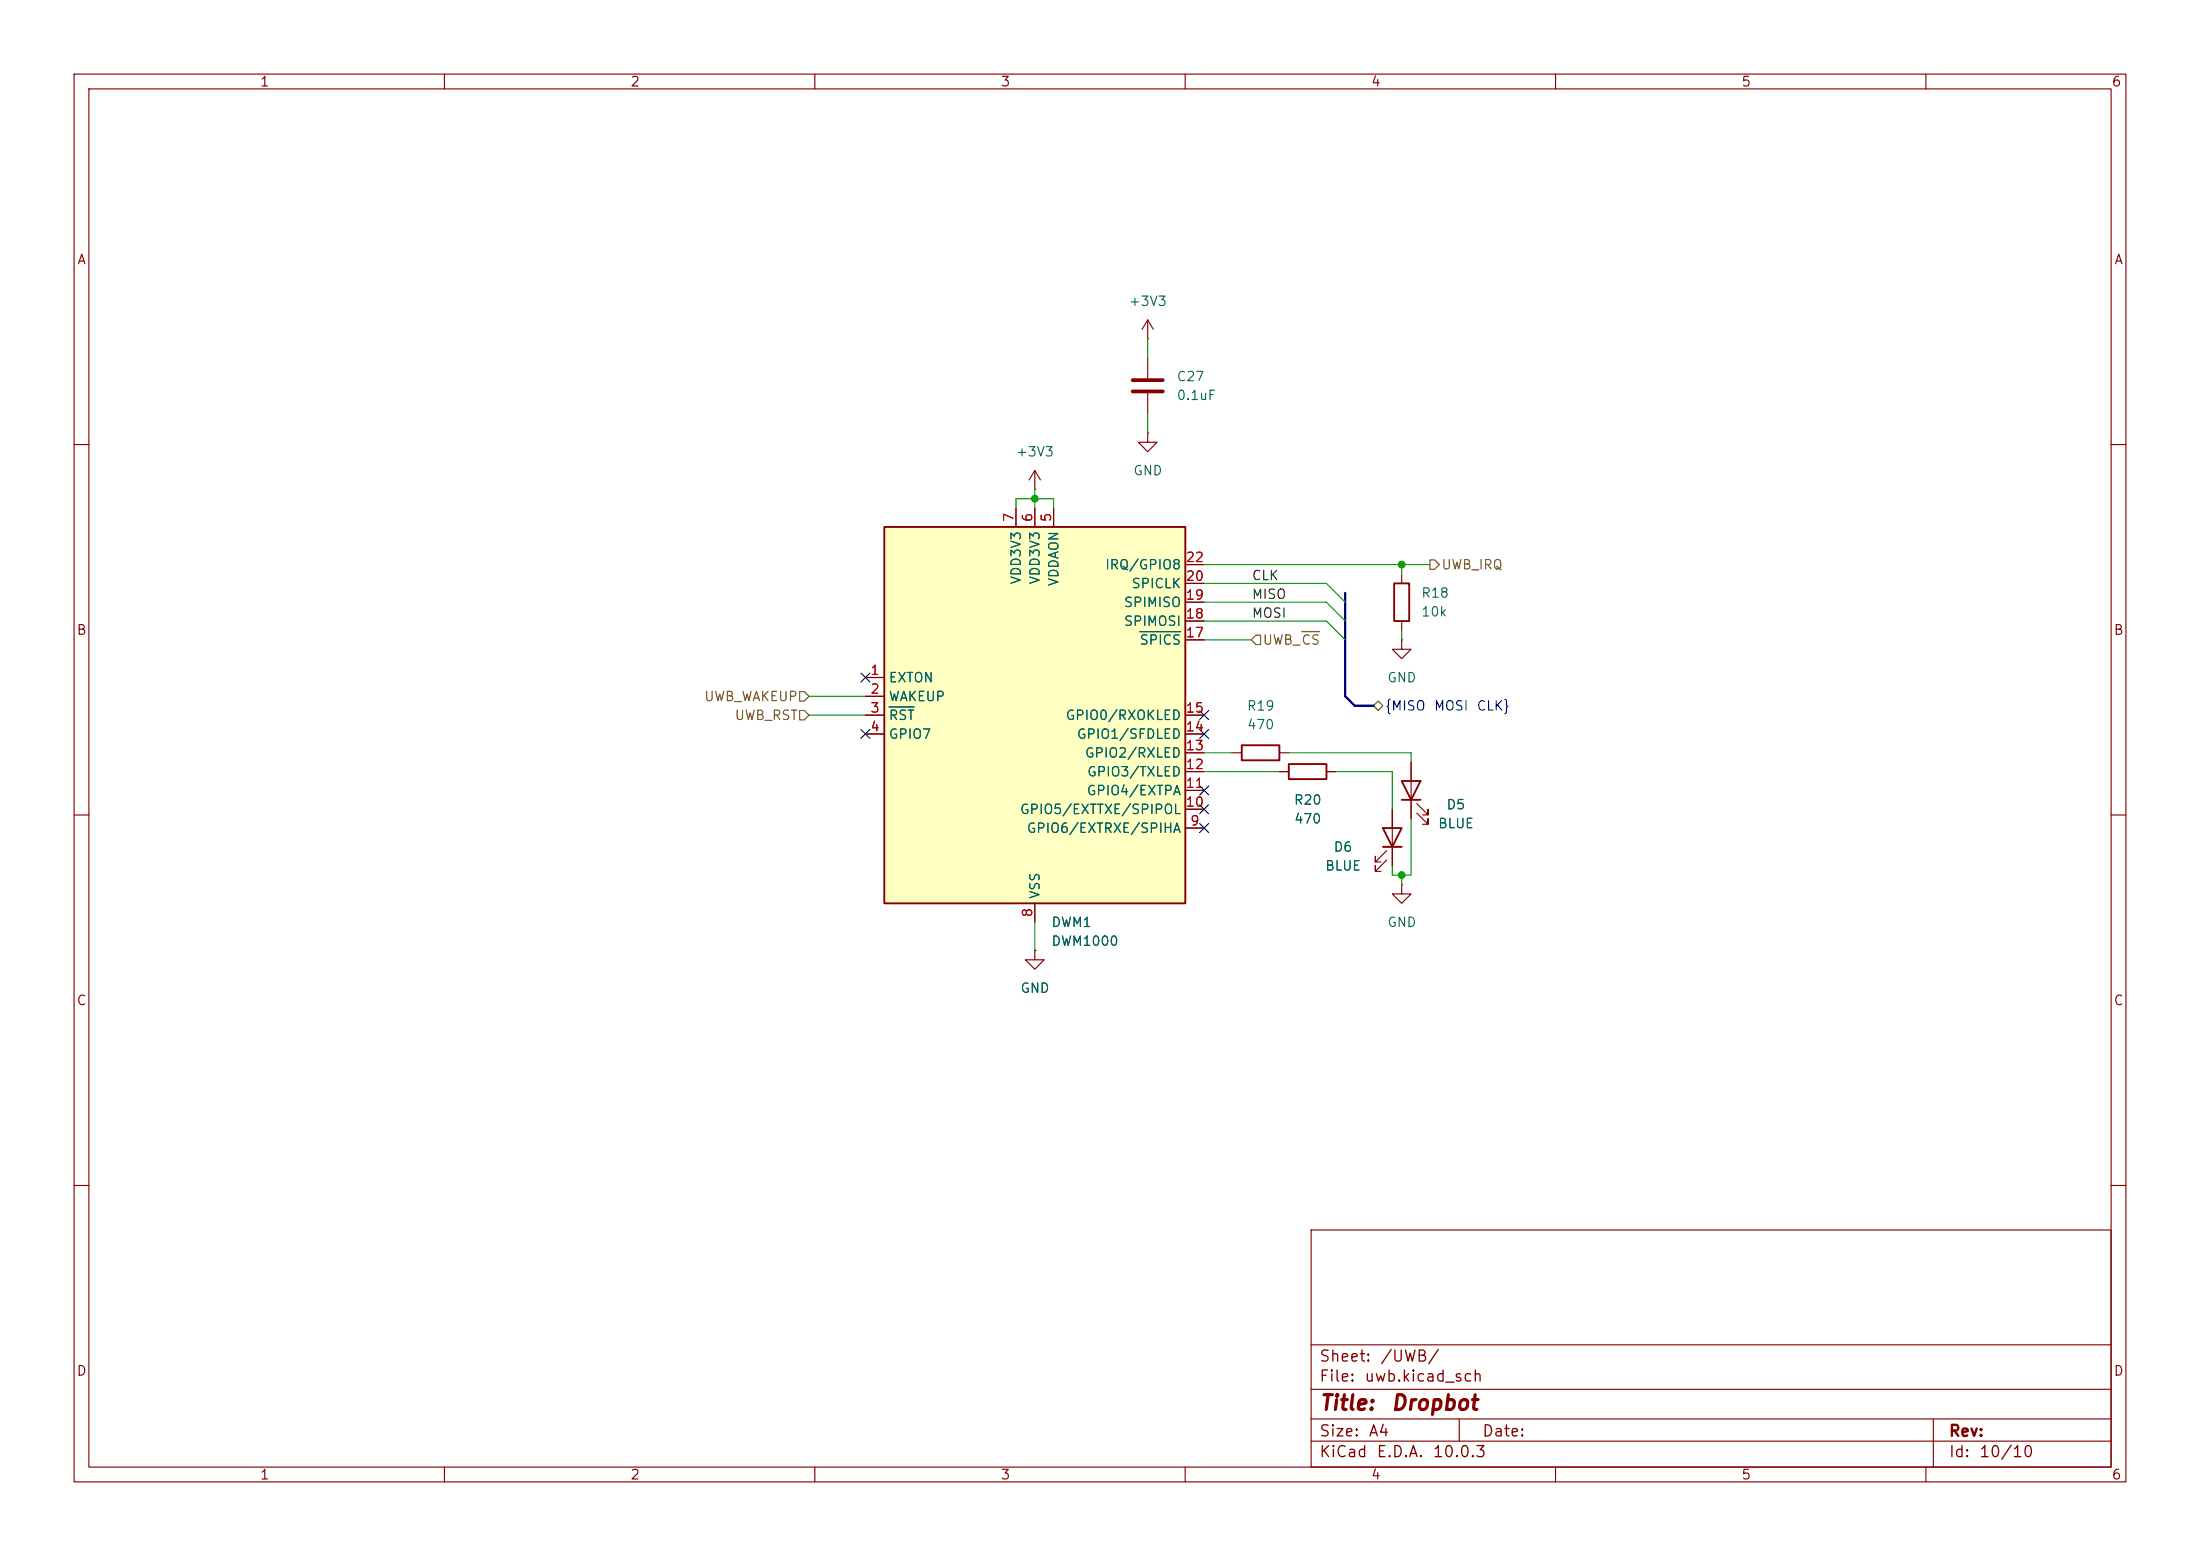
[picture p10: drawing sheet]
<svg xmlns="http://www.w3.org/2000/svg" width="297mm" height="210mm" viewBox="0 0 297 210" stroke-linecap="round" stroke-linejoin="round" font-family="sans-serif">
<g fill="none" stroke="#840000" stroke-width=".15">
<path d="M10 10h277v190h-277zM12 12h273v186h-273zM60 10v2M110 10v2M160 10v2M210 10v2M260 10v2M154.9 45.7h.1M154.9 58.4v1.3h1.3l-1.3 1.3-1.2-1.3h1.2M154.9 58.4h.1M154.9 43.2l-.7 1.3M154.9 43.2l.8 1.3"/>
<path d="M154.9 43.2v2.5M154.9 48.3v2.8M154.9 53.1v2.8M10 60h2M139.7 66h.1M139.7 63.5l-.8 1.3M139.7 63.5l.8 1.3M139.7 63.5v2.5M285 60h2M10 110h2M166.4 101.6h1.2M172.7 104.1h1.3"/>
<path d="M172.7 101.6h1.3M179.1 104.1h1.2M187.2 116.1l-1.5 1.5v-.8v.8h.7M187.2 114.8l-1.5 1.5v-.7v.7h.7M188 109.2v7.6M189.2 119.4v1.3h1.3l-1.3 1.2-1.2-1.2h1.2M189.2 119.4h.1M285 110h2M139.7 128.3v1.2h1.3l-1.3 1.3-1.3-1.3h1.3M139.7 128.3h.1M10 160h2M177 166h108v32h-108z"/>
<path d="M285 160h2M60 198v2M110 198v2M160 198v2M177 194.5h108M177 191.5h108M177 187.5h108M177 181.5h108M197 191.5v3M210 198v2M260 198v2M261 191.5v6.5"/>
</g>
<path d="M167.6 100.6h5.1v2h-5.1zM174 103.1h5.1v2.1h-5.1zM186.7 111.8h2.5l-1.2 2.5zM186.7 114.3h2.5" fill="none" stroke="#840000" stroke-width=".25"/>
<path d="M152.9 51.3h4.1M152.9 52.8h4.1" fill="none" stroke="#840000" stroke-width=".51"/>
<path d="M119.4 71.1h40.6v50.8h-40.6z" fill="#ffffc2"/>
<path d="M119.4 71.1h40.6v50.8h-40.6zM188.2 78.7h2v5.1h-2zM189.2 105.4h2.6l-1.3 2.6zM189.2 108h2.6" fill="none" stroke="#840000" stroke-width=".25"/>
<g fill="none" stroke="#840000" stroke-width=".15">
<path d="M137.2 68.6v2.5M139.7 68.6v2.5M142.2 68.6v2.5M160 78.7h2.6M160 76.2h2.6M189.2 77.5v1.2M116.8 91.4h2.6M116.8 94h2.6M116.8 96.5h2.6M116.8 99.1h2.6M160 96.5h2.6M160 99.1h2.6"/>
<path d="M160 86.4h2.6M160 83.8h2.6M160 81.3h2.6M189.2 86.4v1.2h1.3l-1.3 1.3-1.2-1.3h1.2M189.2 86.4h.1M189.2 83.8v1.3M160 111.8h2.6M160 109.2h2.6M160 106.7h2.6M160 104.1h2.6M160 101.6h2.6M172.7 104.1h1.3"/>
<path d="M179.1 104.1h1.2M188 109.2v2.6M188 114.3v2.5M190.5 102.9v7.6M191.3 109.7l1.5 1.6v-.8v.8h-.8M191.3 108.5l1.5 1.5v-.8v.8h-.8M139.7 128.3h.1M139.7 121.9v2.6"/>
</g>
<path d="M120 95.4h3.4M153.9 85.3h5.5" fill="none" stroke="#006464" stroke-width=".15"/>
<path d="M193 75.6h.7l.6 .6-.6 .6h-.7zM107.9 95.9h.7l.6 .6-.6 .7h-.7zM107.9 93.3h.7l.6 .7-.6 .6h-.7zM169.5 85.7h.7v1.3h-.7l-.6-.6zM175.7 85.3h2.4M185.4 95.3l.7-.7 .6 .7-.6 .6z" fill="none" stroke="#725600" stroke-width=".15"/>
<path d="M181.6 80v14l1.3 1.3h2.5" fill="none" stroke="#000084" stroke-width=".3"/>
<g fill="none" stroke="#009600" stroke-width=".15">
<path d="M154.9 45.7v2.6M154.9 55.9v2.5M137.2 68.6v-1.3h5v1.3M139.7 66v2.6M162.6 76.2h30.4M162.6 78.7h16.5l2.5 2.6M189.2 76.2v1.3M109.2 96.5h7.6M109.2 94h7.6M162.6 81.3h16.5l2.5 2.5M162.6 86.4h6.3M162.6 83.8h16.5l2.5 2.6"/>
<path d="M189.2 85.1v1.3M162.6 101.6h3.8M162.6 104.1h10.1M174 101.6h16.5v1.3M180.3 104.1h7.7v5.1M189.2 118.1v1.3M190.5 110.5v7.6h-2.5v-1.3M139.7 124.5v3.8"/>
</g>
<g fill="none" stroke="#000084" stroke-width=".15">
<path d="M116.2 90.8l1.2 1.2M116.2 98.5l1.2 1.2M117.4 90.8l-1.2 1.2M117.4 98.5l-1.2 1.2M162 95.9l1.2 1.2M162 98.5l1.2 1.2M163.2 95.9l-1.2 1.2M163.2 98.5l-1.2 1.2M162 111.2l1.2 1.2M162 106.1l1.2 1.2M162 108.6l1.2 1.2M163.2 111.2l-1.2 1.2"/>
<path d="M163.2 106.1l-1.2 1.2M163.2 108.6l-1.2 1.2"/>
</g>
<g fill="#009600" stroke="#009600" stroke-width=".14">
<circle cx="139.7" cy="67.3" r=".46"/>
<circle cx="189.2" cy="76.2" r=".46"/>
<circle cx="189.2" cy="118.1" r=".46"/>
</g>
<g font-size="2" fill="#840000">
<text x="178" y="190.8">Title:</text>
<text x="187.7" y="190.8">Dropbot</text>
</g>
<g font-size="1.5" fill="#840000">
<text x="178" y="184.2">Sheet:</text>
<text x="186.2" y="184.2">/UWB/</text>
<text x="178" y="186.9">File:</text>
<text x="184.1" y="186.9">uwb.kicad_sch</text>
<text x="178" y="197.1">KiCad</text>
<text x="178" y="194.3">Size:</text>
<text x="184.7" y="194.3">A4</text>
<text x="185.7" y="197.1">E.D.A.</text>
<text x="193.3" y="197.1">10.0.3</text>
<text x="200" y="194.3">Date:</text>
<text x="263" y="194.3">Rev:</text>
<text x="263" y="197.1">Id:</text>
<text x="267.1" y="197.1">10/10</text>
</g>
<g font-size="1.3" fill="#840000">
<text x="35" y="12">1</text>
<text x="85" y="12">2</text>
<text x="135" y="12">3</text>
<text x="185" y="12">4</text>
<text x="235" y="12">5</text>
<text x="285" y="12">6</text>
<text x="10.3" y="36">A</text>
<text x="285.3" y="36">A</text>
<text x="10.3" y="86">B</text>
<text x="285.3" y="86">B</text>
<text x="10.3" y="136">C</text>
<text x="285.3" y="136">C</text>
<text x="10.3" y="186">D</text>
<text x="285.3" y="186">D</text>
<text x="35" y="200">1</text>
<text x="85" y="200">2</text>
<text x="135" y="200">3</text>
<text x="185" y="200">4</text>
<text x="235" y="200">5</text>
<text x="285" y="200">6</text>
</g>
<g font-size="1.3" fill="#006464">
<text x="152.3" y="41.6">+3V3</text>
<text x="158.8" y="51.8">C27</text>
<text x="158.8" y="54.3">0.1uF</text>
<text x="137.1" y="61.9">+3V3</text>
<text x="152.9" y="64.5">GND</text>
<text x="149.1" y="77.2">IRQ/GPIO8</text>
<text x="138.1" y="79" transform="rotate(-90 138.1 79)">VDD3V3</text>
<text x="140.7" y="79" transform="rotate(-90 140.7 79)">VDD3V3</text>
<text x="143.2" y="79.2" transform="rotate(-90 143.2 79.2)">VDDAON</text>
<text x="151.6" y="82.3">SPIMISO</text>
<text x="152.7" y="79.7">SPICLK</text>
<text x="191.8" y="83.5">10k</text>
<text x="191.8" y="81">R18</text>
<text x="151.6" y="84.8">SPIMOSI</text>
<text x="153.7" y="87.3">SPICS</text>
<text x="119.9" y="92.4">EXTON</text>
<text x="119.9" y="95">WAKEUP</text>
<text x="187.2" y="92.4">GND</text>
<text x="119.9" y="97.5">RST</text>
<text x="119.9" y="100">GPIO7</text>
<text x="143.8" y="97.5">GPIO0/RXOKLED</text>
<text x="145.3" y="100">GPIO1/SFDLED</text>
<text x="168.2" y="96.2">R19</text>
<text x="168.3" y="98.8">470</text>
<text x="146.4" y="102.6">GPIO2/RXLED</text>
<text x="146.6" y="107.7">GPIO4/EXTPA</text>
<text x="146.7" y="105.1">GPIO3/TXLED</text>
<text x="137.6" y="110.2">GPIO5/EXTTXE/SPIPOL</text>
<text x="138.5" y="112.7">GPIO6/EXTRXE/SPIHA</text>
<text x="174.6" y="108.9">R20</text>
<text x="174.6" y="111.5">470</text>
<text x="194" y="112.1">BLUE</text>
<text x="195.2" y="109.6">D5</text>
<text x="178.8" y="117.8">BLUE</text>
<text x="180" y="115.3">D6</text>
<text x="140.7" y="121.4" transform="rotate(-90 140.7 121.4)">VSS</text>
<text x="141.9" y="125.4">DWM1</text>
<text x="187.2" y="125.4">GND</text>
<text x="141.9" y="128">DWM1000</text>
<text x="137.7" y="134.3">GND</text>
</g>
<g font-size="1.3" fill="#a90000">
<text x="137.1" y="70.6" transform="rotate(-90 137.1 70.6)">7</text>
<text x="139.7" y="70.6" transform="rotate(-90 139.7 70.6)">6</text>
<text x="142.2" y="70.6" transform="rotate(-90 142.2 70.6)">5</text>
<text x="160" y="76.2">22</text>
<text x="160" y="83.8">18</text>
<text x="160" y="81.3">19</text>
<text x="160" y="78.7">20</text>
<text x="160" y="86.3">17</text>
<text x="117.4" y="91.4">1</text>
<text x="117.4" y="94">2</text>
<text x="117.4" y="96.5">3</text>
<text x="117.4" y="99">4</text>
<text x="160" y="101.6">13</text>
<text x="160" y="99">14</text>
<text x="160" y="96.5">15</text>
<text x="160" y="106.7">11</text>
<text x="160" y="104.1">12</text>
<text x="160" y="109.2">10</text>
<text x="160.6" y="111.7">9</text>
<text x="139.7" y="123.9" transform="rotate(-90 139.7 123.9)">8</text>
</g>
<g font-size="1.3" fill="#725600">
<text x="194.5" y="77.2">UWB_IRQ</text>
<text x="170.4" y="87.3">UWB_CS</text>
<text x="95" y="95">UWB_WAKEUP</text>
<text x="99.1" y="97.5">UWB_RST</text>
</g>
<g font-size="1.3" fill="#0f0f0f">
<text x="168.9" y="81.2">MISO</text>
<text x="168.9" y="83.7">MOSI</text>
<text x="168.9" y="78.6">CLK</text>
</g>
<g font-size="1.3" fill="#000084">
<text x="186.9" y="96.2">{MISO</text>
<text x="193.5" y="96.2">MOSI</text>
<text x="199.3" y="96.2">CLK}</text>
</g>
</svg>
